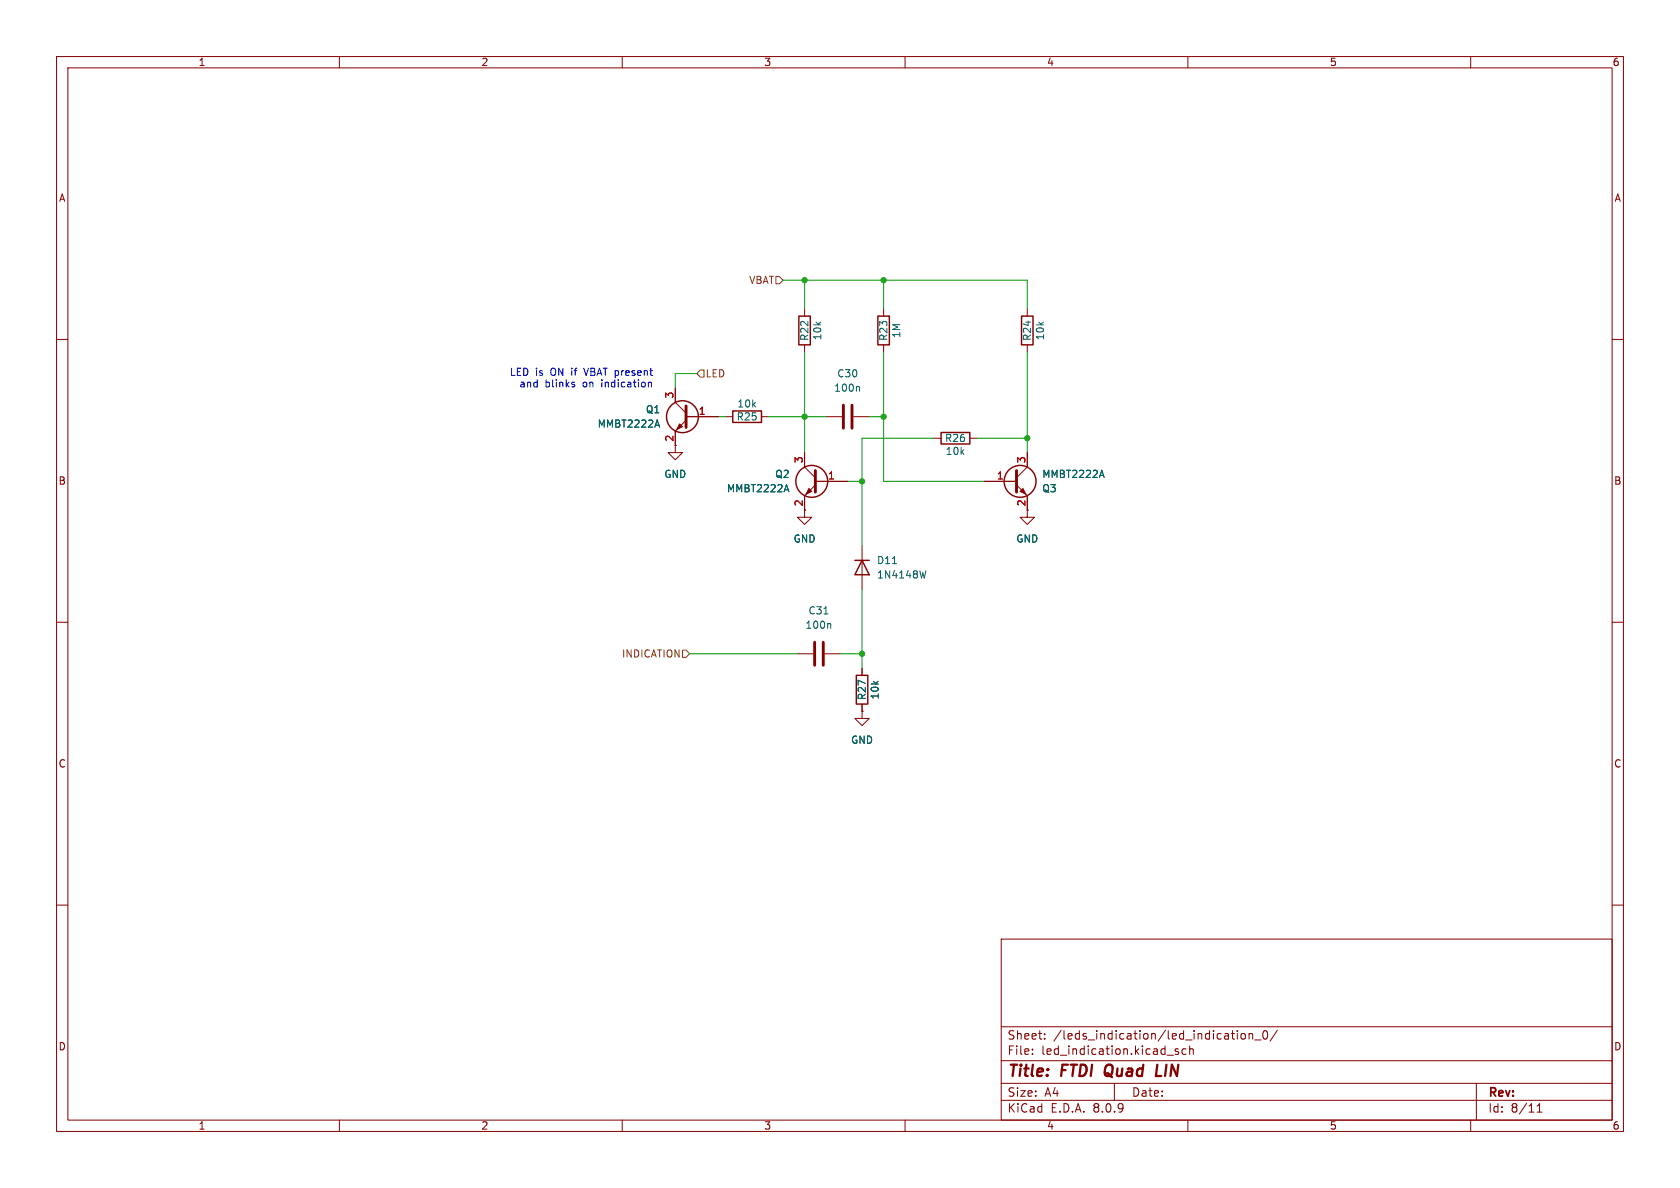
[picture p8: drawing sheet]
<svg xmlns="http://www.w3.org/2000/svg" width="297mm" height="210mm" viewBox="0 0 297 210" stroke-linecap="round" stroke-linejoin="round" font-family="sans-serif">
<g fill="none" stroke="#840000" stroke-width=".18">
<path d="M10 10h277v190h-277zM12 12h273v186h-273zM60 10v2M110 10v2M160 10v2M210 10v2M260 10v2M142.2 54.6v1.3M156.2 54.6v1.3M181.6 54.6v1.3M10 60h2M119.4 68.6v2.5l1.9 1.9"/>
<path d="M121.3 74.3l-1.9 1.9v3.8h1.2l-1.2 1.3-1.3-1.3h1.3M121.3 73.7h5.7M128.3 73.7h1.2M134.6 73.7h1.3M142.2 61v1.2M146 73.7h2.8M150.9 73.7h2.8M156.2 61v1.2M165.1 77.5h1.3M171.4 77.5h1.3M181.6 61v1.2M285 60h2"/>
<path d="M142.2 80v2.6l1.9 1.9M144.1 85.7l-1.9 1.9v3.8h1.3l-1.3 1.3-1.2-1.3h1.2M144.1 85.1h5.8M152.4 96.5v7.6M174 85.1h5.7M179.7 85.7l1.9 1.9v3.8h1.3l-1.3 1.3-1.3-1.3h1.3M181.6 80v2.6l-1.9 1.9M10 110h2M141 115.6h2.8M145.8 115.6h2.8M152.4 118.1v1.3M285 110h2"/>
<path d="M152.4 125.7v1.3h1.3l-1.3 1.3-1.3-1.3h1.3M152.4 125.7h.1M152.4 124.5v1.2M10 160h2M177 166h108v32h-108zM285 160h2M60 198v2M110 198v2M160 198v2M177 194.5h108M177 191.5h108M177 187.5h108"/>
<path d="M177 181.5h108M182.5 186.3v.1M182.5 185.5v.1M184.7 183.6v.1M184.7 182.8v.1M197 191.5v3M206.3 186.5h1.2M208.3 185.5l-.3-.1-.3 .2 .1 .2 .5 .2v.3h-.6M209.7 185.5l-.5-.1-.2 .3v.4l.1 .2h.6M210 198v2M210.3 185.5l.2-.1 .4 .1 .1 .9M210.3 184.9v1.5"/>
<path d="M217.7 182.7h.5M217.9 182.2v1.3l.3 .2M218.7 182.2v.1M218.7 182.7v1M219.5 182.8l.4-.1 .3 .3v.4l-.3 .3-.4-.1-.1-.2v-.4zM220.8 182.8l.2-.1 .4 .1 .1 .9M220.8 182.7v1M221.8 183.8h1.2M223.4 182.3l.2-.1a.81 .81 0 0 1 .6 .6 .81 .81 0 0 1-.3 .8l-.2 .1a.81 .81 0 0 1-.3-1.4zM225.8 182.1l-1.3 2M260 198v2M261 191.5v6.5"/>
<path d="M271.7 196.6h.9M271.7 195.5l.5-.4v1.5"/>
</g>
<path d="M195.5 188.5a1.5 1.5 0 0 0 0 1.6M204.6 188.2l-.3 2h1" fill="none" stroke="#840000" stroke-width=".4"/>
<path d="M121.3 71.8v3.8M149.1 71.6v4.1M150.6 71.6v4.1M144.1 83.2v3.8M179.7 83.2v3.8M144 113.5v4.1M145.5 113.5v4.1" fill="none" stroke="#840000" stroke-width=".51"/>
<g fill="#840000" stroke="#840000" stroke-width=".18">
<path d="M120.1 74.9l.5 .5-1 .5z"/>
<path d="M143 86.4l.5 .5-1 .5z"/>
<path d="M180.3 86.9l.5-.5 .6 1z"/>
</g>
<g fill="none" stroke="#840000" stroke-width=".25">
<path d="M141.2 55.9h2.1v5.1h-2.1zM155.2 55.9h2v5.1h-2zM180.6 55.9h2v5.1h-2zM129.5 72.6h5.1v2.1h-5.1zM166.4 76.5h5v2h-5zM151.1 99.1h2.6M152.4 99.1l1.3 2.5h-2.6zM151.4 119.4h2v5.1h-2z"/>
<circle cx="120.6" cy="73.7" r="2.82"/>
<circle cx="143.5" cy="85.1" r="2.82"/>
<circle cx="180.3" cy="85.1" r="2.82"/>
</g>
<path d="M115.9 75.1h.6M116.2 74.2l.4 1.3M151.8 68.3l.1 .2v.7M138.7 86.6h.6M139 85.7l.5 1.2M157.8 99.6h.7M194.5 84h.6M194.8 83.1l.4 1.3M145.7 108.5h.7M146.7 110.2l.2 .2v.7M163.7 100.9l-.3 1.3" fill="none" stroke="#006464" stroke-width=".18"/>
<path d="M137.2 48.9h.6l.6 .6-.6 .7h-.6zM123.8 65.4h.7v1.3h-.7l-.6-.7zM120.6 114.9h.7l.6 .7-.6 .6h-.7z" fill="none" stroke="#725600" stroke-width=".18"/>
<path d="M101.3 68h.3v.2l-.2 .2h-.2M101.3 67.6h.3M103.2 65.1l.4 1.3M114.6 67.6v.8M114.7 67.6l-.1 .1M115.1 67.6l.1 .8" fill="none" stroke="#0000c2" stroke-width=".18"/>
<g fill="none" stroke="#009600" stroke-width=".18">
<path d="M138.4 49.5h43.2v5.1M142.2 49.5v5.1M156.2 49.5v5.1M123.2 66h-3.8v2.6M127 73.7h1.3M135.9 73.7h10.1M142.2 62.2v17.8M153.7 73.7h2.5M156.2 62.2v22.9h17.8M165.1 77.5h-12.7v19M172.7 77.5h8.9M181.6 62.2v17.8"/>
<path d="M149.9 85.1h2.5M121.9 115.6h19.1M148.6 115.6h3.8M152.4 104.1v14"/>
</g>
<g fill="#009600" stroke="#009600" stroke-width=".18">
<circle cx="152.4" cy="115.6" r=".46"/>
<circle cx="142.2" cy="73.7" r=".46"/>
<circle cx="142.2" cy="49.5" r=".46"/>
<circle cx="156.2" cy="49.5" r=".46"/>
<circle cx="156.2" cy="73.7" r=".46"/>
<circle cx="181.6" cy="77.5" r=".46"/>
<circle cx="152.4" cy="85.1" r=".46"/>
</g>
<g font-size="2.8" fill="#840000">
<text x="178" y="190.9">Title:</text>
<text x="187.7" y="190.9">FTDI</text>
<text x="196.2" y="190.9">Quad</text>
<text x="206" y="190.9">LIN</text>
</g>
<g font-size="2.1" fill="#840000">
<text x="178" y="184">Sheet:</text>
<text x="186.2" y="184">/leds_indication/led_indication_0/</text>
<text x="178" y="186.7">File:</text>
<text x="184.1" y="186.7">led_indication.kicad_sch</text>
<text x="178" y="196.9">KiCad</text>
<text x="178" y="194.1">Size:</text>
<text x="184.7" y="194.1">A4</text>
<text x="185.7" y="196.9">E.D.A.</text>
<text x="193.3" y="196.9">8.0.9</text>
<text x="200" y="194.1">Date:</text>
<text x="263" y="194.3">Rev:</text>
<text x="263" y="196.9">Id:</text>
<text x="267.1" y="196.9">8/11</text>
</g>
<g font-size="1.8" fill="#840000">
<text x="35" y="11.9">1</text>
<text x="85" y="11.9">2</text>
<text x="135" y="11.9">3</text>
<text x="185" y="11.9">4</text>
<text x="235" y="11.9">5</text>
<text x="285" y="11.9">6</text>
<text x="10.3" y="35.9">A</text>
<text x="285.3" y="35.9">A</text>
<text x="10.3" y="85.9">B</text>
<text x="142" y="89.6" transform="rotate(-90 142 89.6)">2</text>
<text x="181.4" y="89.6" transform="rotate(-90 181.4 89.6)">2</text>
<text x="285.3" y="85.9">B</text>
<text x="10.3" y="135.9">C</text>
<text x="285.3" y="135.9">C</text>
<text x="10.3" y="185.9">D</text>
<text x="285.3" y="185.9">D</text>
<text x="35" y="199.9">1</text>
<text x="85" y="199.9">2</text>
<text x="135" y="199.9">3</text>
<text x="185" y="199.9">4</text>
<text x="235" y="199.9">5</text>
<text x="285" y="199.9">6</text>
</g>
<g font-size="1.8" fill="#725600">
<text x="132.4" y="50.4">VBAT</text>
<text x="124.7" y="66.9">LED</text>
<text x="109.9" y="116.4">INDICATION</text>
</g>
<g font-size="1.8" fill="#006464">
<text x="159.4" y="59.9" transform="rotate(-90 159.4 59.9)">1M</text>
<text x="143.1" y="60.4" transform="rotate(-90 143.1 60.4)">R22</text>
<text x="145.4" y="60.2" transform="rotate(-90 145.4 60.2)">10k</text>
<text x="157.1" y="60.4" transform="rotate(-90 157.1 60.4)">R23</text>
<text x="182.5" y="60.4" transform="rotate(-90 182.5 60.4)">R24</text>
<text x="184.8" y="60.2" transform="rotate(-90 184.8 60.2)">10k</text>
<text x="147.4" y="69.4">100n</text>
<text x="147.9" y="66.9">C30</text>
<text x="105.6" y="75.8">MMBT2222A</text>
<text x="114.1" y="73.3">Q1</text>
<text x="130.1" y="74.5">R25</text>
<text x="130.3" y="72.2">10k</text>
<text x="167" y="78.3">R26</text>
<text x="167.1" y="80.6">10k</text>
<text x="117.3" y="84.7">GND</text>
<text x="128.4" y="87.2">MMBT2222A</text>
<text x="136.9" y="84.7">Q2</text>
<text x="184.2" y="87.2">Q3</text>
<text x="184.2" y="84.7">MMBT2222A</text>
<text x="140.2" y="96.1">GND</text>
<text x="154.9" y="99.9">D11</text>
<text x="179.6" y="96.1">GND</text>
<text x="154.9" y="102.5">1N4148W</text>
<text x="142.3" y="111.4">100n</text>
<text x="142.8" y="108.8">C31</text>
<text x="153.3" y="123.9" transform="rotate(-90 153.3 123.9)">R27</text>
<text x="155.5" y="123.7" transform="rotate(-90 155.5 123.7)">10k</text>
<text x="150.4" y="131.7">GND</text>
</g>
<g font-size="1.8" fill="#0000c2">
<text x="90" y="66.6">LED is</text>
<text x="91.7" y="68.7">and</text>
<text x="96.3" y="68.7">blinks</text>
<text x="97.4" y="66.6">ON if</text>
<text x="103.1" y="68.7">on</text>
<text x="103.8" y="66.6">VBAT present</text>
<text x="106.6" y="68.7">indication</text>
</g>
<g font-size="1.8" fill="#a90000">
<text x="119.1" y="70.6" transform="rotate(-90 119.1 70.6)">3</text>
<text x="123.4" y="73.4">1</text>
<text x="119.1" y="78.2" transform="rotate(-90 119.1 78.2)">2</text>
<text x="142" y="82" transform="rotate(-90 142 82)">3</text>
<text x="181.4" y="82" transform="rotate(-90 181.4 82)">3</text>
<text x="146.3" y="84.8">1</text>
<text x="176.1" y="84.8">1</text>
</g>
</svg>
